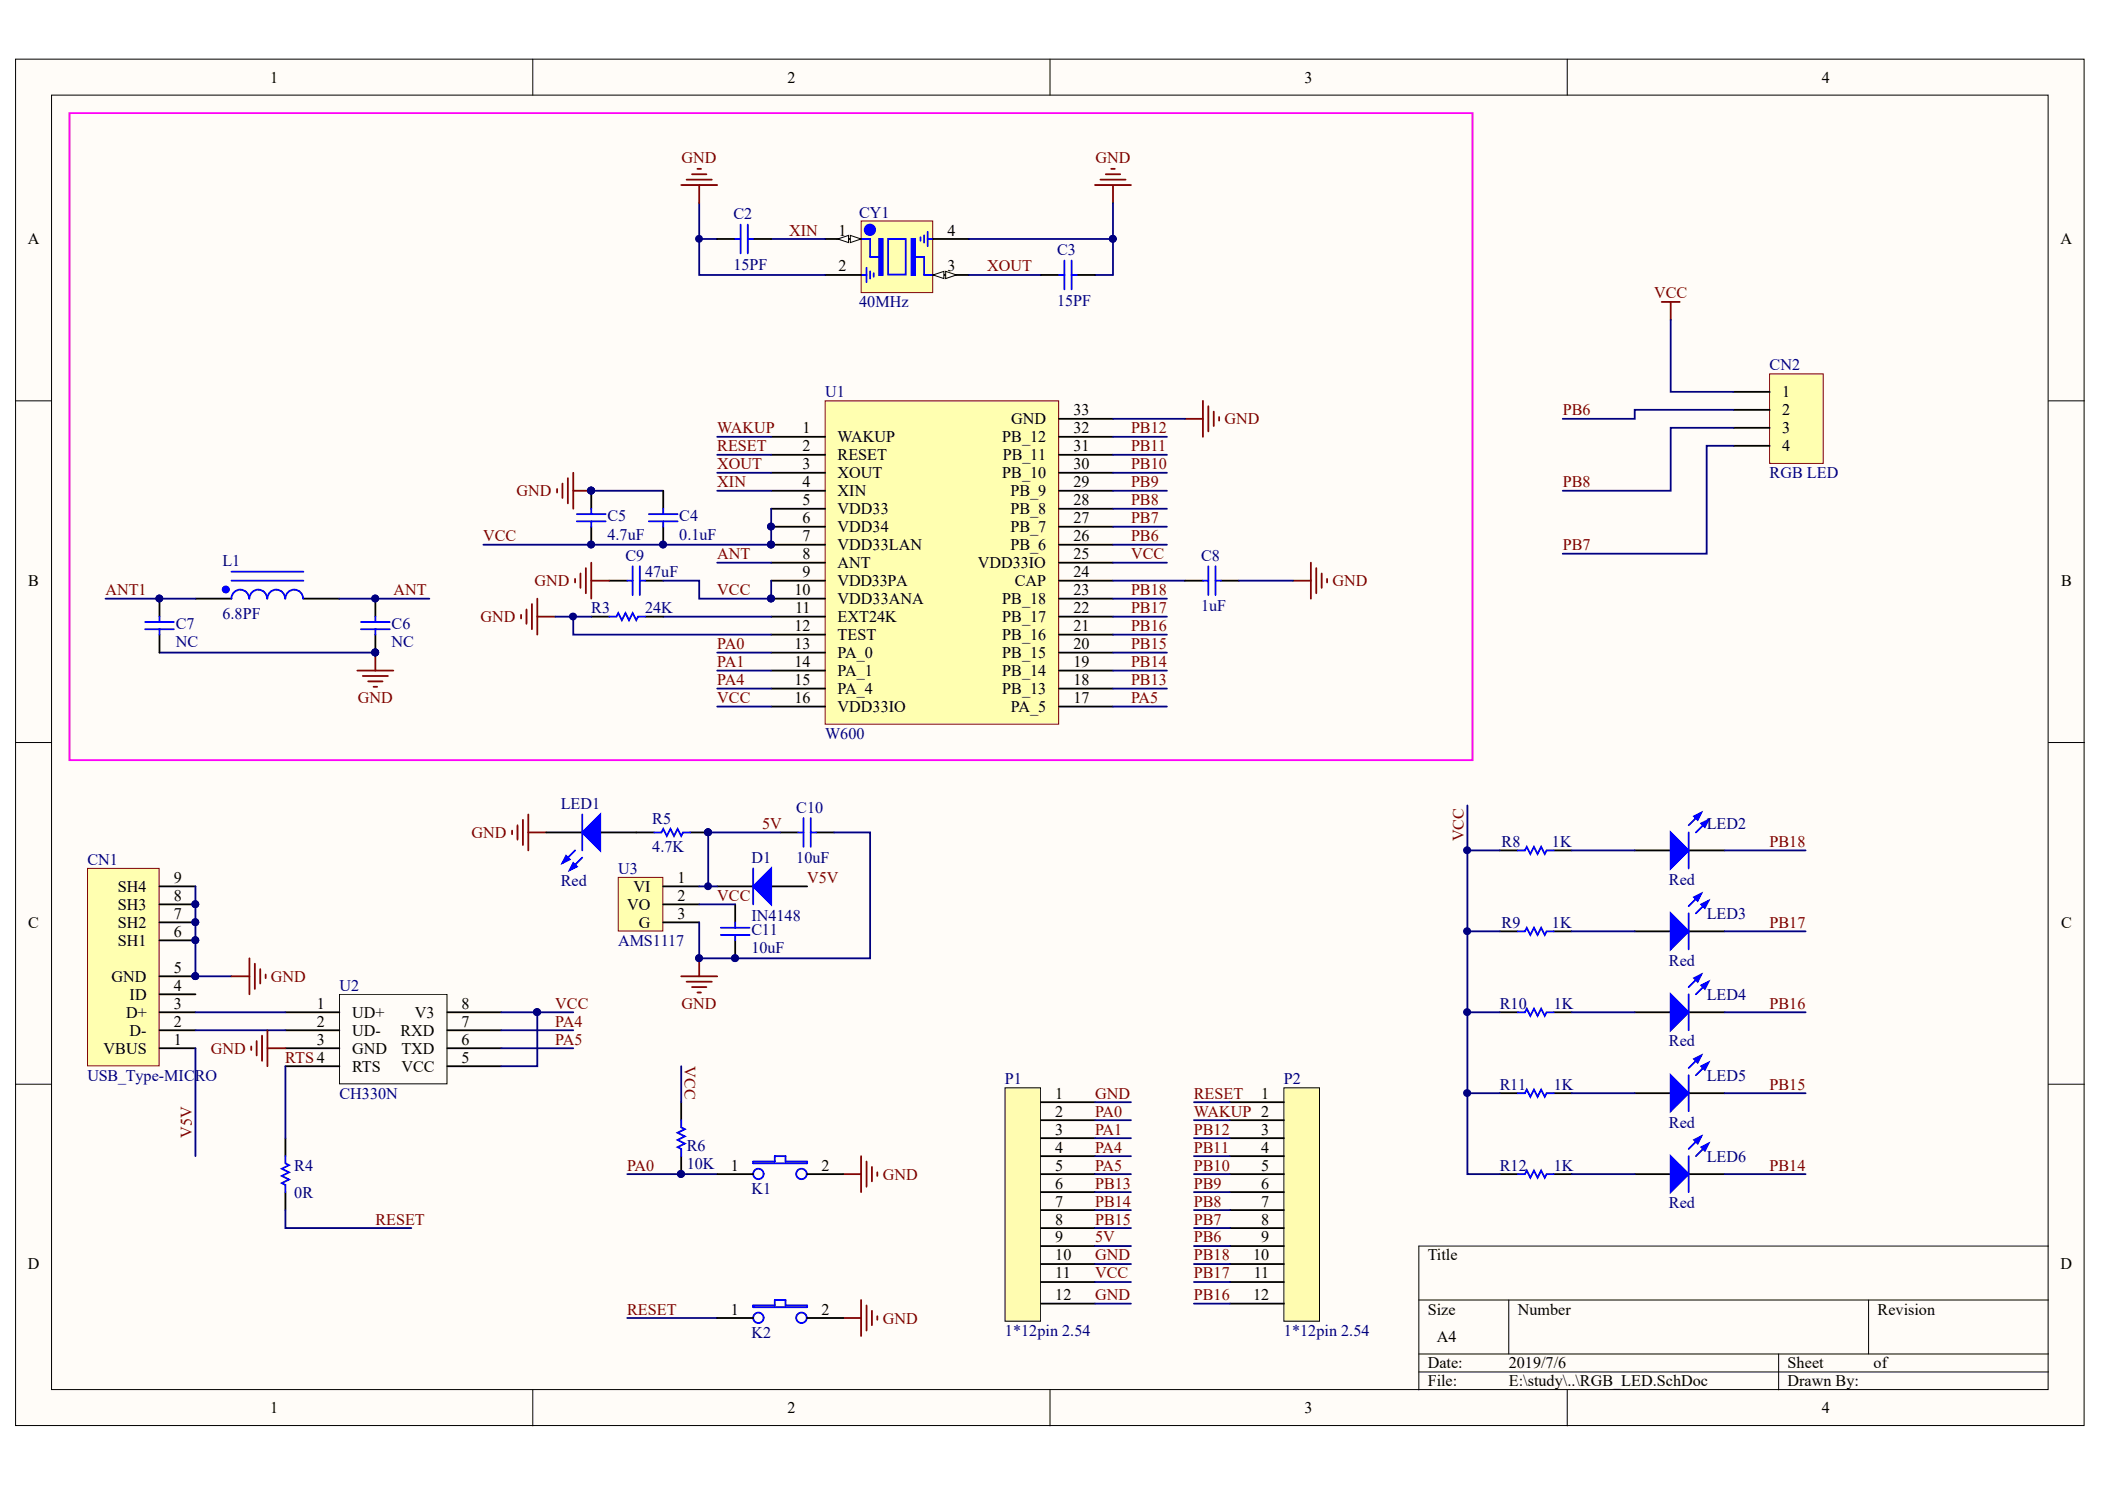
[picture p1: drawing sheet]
# Altium schematic sheet RGB_LED.SchDoc
size A4

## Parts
C2  15PF  [0402C]
C3  15PF  [0402C]
C4  0.1uF  [0402C]
C5  4.7uF  [0603C]
C6  NC  [0402C]
C7  NC  [0402C]
C8  1uF  [0402C]
C9  47uF  [0805C]
C10  10uF  [0603C]
C11  10uF  [0603C]
CN1  USB_Type-MICRO  [MICRO_USB_DIPB]
CN2  RGB LED  [HDR1X4]
CY1  40MHz  [CY3225]
D1  IN4148  [1n5819]
K1  Button  [BUTTON3*4*2]  (value not drawn)
K2  Button  [BUTTON3*4*2]  (value not drawn)
L1  6.8PF  [0402L]
LED1  Red  [0603LED]
LED2  Red  [0603LED]
LED3  Red  [0603LED]
LED4  Red  [0603LED]
LED5  Red  [0603LED]
LED6  Red  [0603LED]
P1  1*12pin 2.54  [1*12PIN 2.54]
P2  1*12pin 2.54  [1*12PIN 2.54]
R3  24K  [0402R]
R4  0R  [0402R]
R5  4.7K  [0402R]
R6  10K  [0402R]
R8  1K  [0402R]
R9  1K  [0402R]
R10  1K  [0402R]
R11  1K  [0402R]
R12  1K  [0402R]
U1  W600  [W600]
U2  CH330N  [CH330N]
U3  AMS1117  [AMS1117]

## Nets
GND: C2.1 C3.2 C4.2 C5.2 C6.1 C7.1 C8.2 C9.1 C10.1 C11.2 CN1.5(GND) CN1.6(SH1) CN1.7(SH2) CN1.8(SH3) CN1.9(SH4) CY1.2(GND) CY1.4(GND) K1.2(B0) K2.2(B0) LED1.2(K) P1.1 P1.10 P1.12 R3.1 U1.12(TEST) U1.33(GND) U2.3(GND) U3.3(G)
VCC: C4.1 C5.1 C9.2 C11.1 CN2.1 P1.11 R6.2 R8.2 R9.2 R10.2 R11.2 R12.2 U1.5(VDD33) U1.6(VDD34) U1.7(VDD33LAN) U1.9(VDD33PA) U1.10(VDD33ANA) U1.16(VDD33IO) U1.25(VDD33IO) U2.5(VCC) U2.8(V3) U3.2(VO)
5V: C10.2 D1.2(K) P1.9 R5.2 U3.1(VI)
ANT: C6.2 L1.2 U1.8(ANT)
ANT1: C7.2 L1.1
PA0: K1.1(A0) P1.2 R6.1 U1.13(PA_0)
PA1: P1.3 U1.14(PA_1)
PA4: P1.4 U1.15(PA_4) U2.7(RXD)
PA5: P1.5 U1.17(PA_5) U2.6(TXD)
PB6: CN2.2 P2.9 U1.26(PB_6)
PB7: CN2.4 P2.8 U1.27(PB_7)
PB8: CN2.3 P2.7 U1.28(PB_8)
PB9: P2.6 U1.29(PB_9)
PB10: P2.5 U1.30(PB_10)
PB11: P2.4 U1.31(PB_11)
PB12: P2.3 U1.32(PB_12)
PB13: P1.6 U1.18(PB_13)
PB14: LED6.2(K) P1.7 U1.19(PB_14)
PB15: LED5.2(K) P1.8 U1.20(PB_15)
PB16: LED4.2(K) P2.12 U1.21(PB_16)
PB17: LED3.2(K) P2.11 U1.22(PB_17)
PB18: LED2.2(K) P2.10 U1.23(PB_18)
RESET: K2.1(A0) P2.1 R4.1 U1.2(RESET)
RTS: R4.2 U2.4(RTS)
V5V: CN1.1(VBUS) D1.1(A)
WAKUP: P2.2 U1.1(WAKUP)
XIN: C2.2 CY1.1(IN/OUT) U1.4(XIN)
XOUT: C3.1 CY1.3(IN/OUT) U1.3(XOUT)
NetC8_1: C8.1 U1.24(CAP)
NetCN1_2: CN1.2(D-) U2.2(UD-)
NetCN1_3: CN1.3(D+) U2.1(UD+)
NetLED1_1: LED1.1(A) R5.1
NetLED2_1: LED2.1(A) R8.1
NetLED3_1: LED3.1(A) R9.1
NetLED4_1: LED4.1(A) R10.1
NetLED5_1: LED5.1(A) R11.1
NetLED6_1: LED6.1(A) R12.1
NetR3_2: R3.2 U1.11(EXT24K)

Not connected (* = marked no-connect by the designer): CN1 4(ID)
